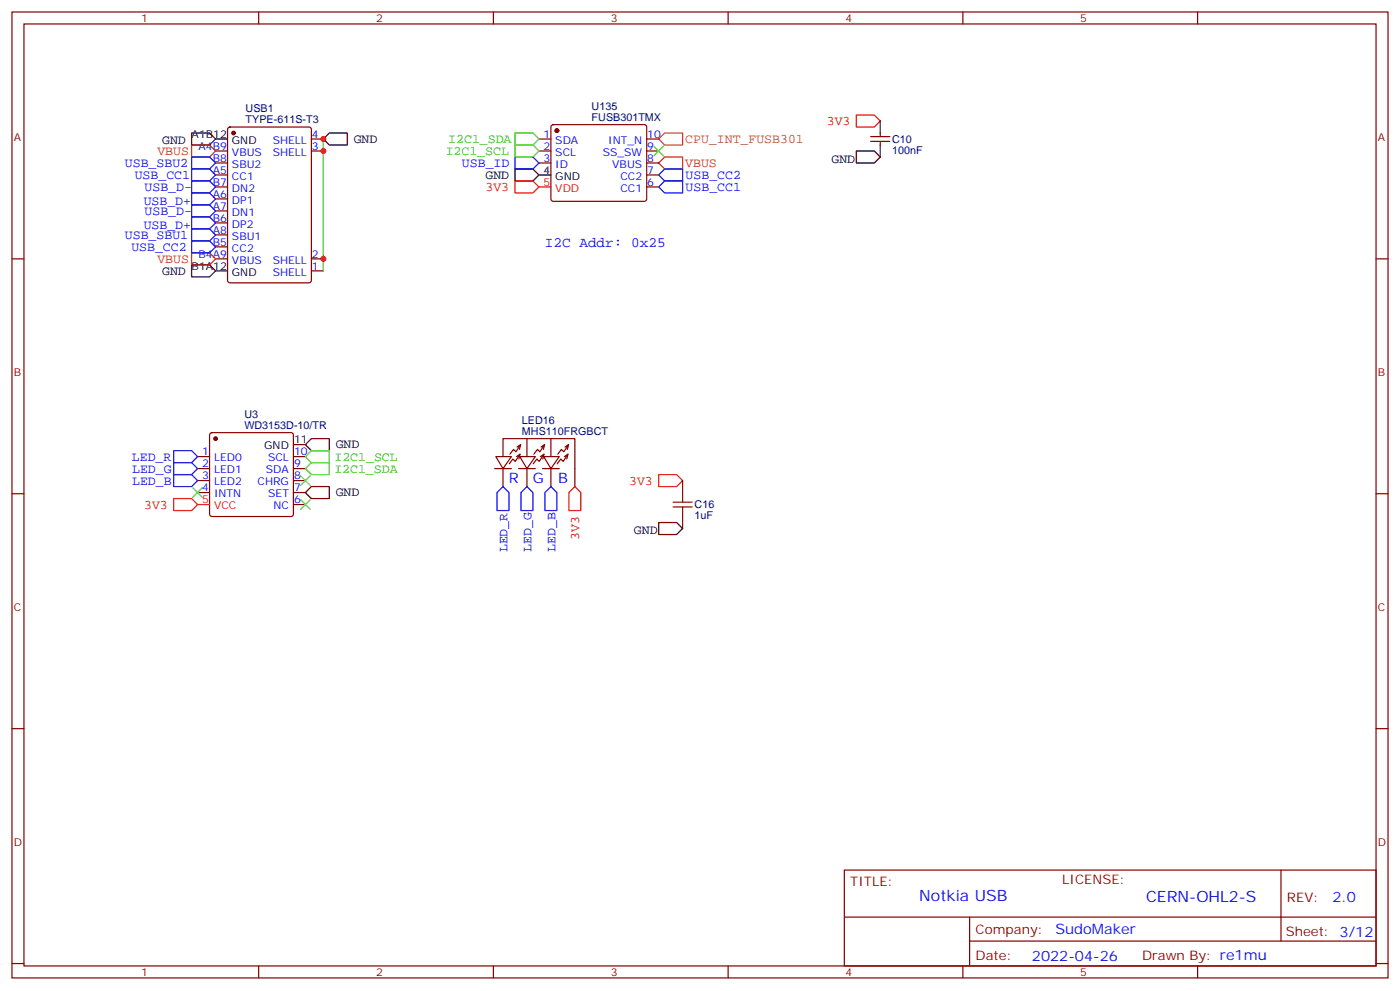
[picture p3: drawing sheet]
<svg xmlns="http://www.w3.org/2000/svg" width="412mm" height="292mm" viewBox="0 0 412 292" stroke-linecap="round" stroke-linejoin="round" font-family="sans-serif">
<g fill="none" stroke="#870000" stroke-width=".35">
<path d="M3.5 3.5h405.4v284.4h-405.4zM7.1 7.1h398.2v277.2h-398.2zM76.2 3.5v3.6M145.3 3.5v3.6M214.5 3.5v3.6M283.6 3.5v3.6M352.8 3.5v3.6M67.3 37.6l.4-.2h23.3l.7 .4v44.7l-.4 .7-23.6 .1-.6-.5-.1-44.7zM162.5 36.9l.5-.2h26.8l.5 .2 .2 .5v21.2l-.2 .5-.5 .2h-26.8l-.5-.3-.2-.4v-21.2zM259.3 39.2v1M63.5 44.4h3.5M63.5 48h3.5"/>
<path d="M63.5 55h3.5M63.5 51.5h3.5M63.5 58.6h3.5M91.7 40.9h3.5M91.7 44.4h3.5M158.7 40.9h3.6M158.7 44.4h3.6M158.7 48h3.6M190.5 40.9h3.5M190.5 44.4h3.5M190.5 48h3.5M190.5 55h3.5"/>
<path d="M190.5 51.5h3.5M256.5 41.6h5.6M256.5 40.2h5.6M259.3 41.6v1.1M3.5 76.2h3.6M63.5 76.2h3.5M63.5 62.1h3.5M63.5 65.6h3.5M63.5 69.1h3.5M63.5 72.7h3.5M91.7 76.2h3.5M91.7 79.7h3.5"/>
<path d="M405.3 76.2h3.6M58.2 137.9h3.5M58.2 134.4h3.5M62 127.6l.4-.2h23.3l.5 .2 .2 .5v23.2l-.2 .5-.5 .2h-23.3l-.5-.2-.2-.5v-23.2zM86.4 137.9h3.6M86.4 134.4h3.6M145.7 137.9h4.9M146 134.4h4.6l-2.4 3.5zM148.2 134.4v-5.3h21.1v14.1M148.2 137.9v5.3M152.1 134.4l1.1-.7-1.4 2.1-.7-.7-1.1 1.4M152.3 131.6l1.1-.7-1.4 2.1-.7-.7-1.1 1.4"/>
<path d="M152.8 137.9h4.9M153.1 134.4h4.6l-2.5 3.5zM153.2 133.7l-.4 1.4M153.4 130.9l-.4 1.4M155.2 129.1v5.3M155.2 137.9v5.3M159.2 134.4l1-.7-1.4 2.1-.7-.7-1 1.4M159.4 131.6l1-.7-1.4 2.1-.7-.7-1 1.4M159.8 137.9h4.9M160.2 134.4h4.5l-2.4 3.5zM160.2 133.7l-.3 1.4M160.4 130.9l-.3 1.4"/>
<path d="M162.3 129.1v5.3M162.3 137.9v5.3M166.2 134.4l1.1-.7-1.4 2.1-.7-.7-1.1 1.4M166.4 131.6l1.1-.7-1.4 2.1-.7-.7-1.1 1.4M167.3 133.7l-.3 1.4M167.5 130.9l-.4 1.4M3.5 145.3h3.6M58.2 141.5h3.5M58.2 145h3.5M86.4 141.5h3.6M86.4 145h3.6M86.4 148.5h3.6"/>
<path d="M201.1 141.5v3.5M201.1 152v3.6M405.3 145.3h3.6M3.5 214.5h3.6M405.3 214.5h3.6M248.7 256.1h156.6v28.2h-156.6zM377.3 256.1v20.9M248.7 270h156.5M285.6 277h119.6M285.6 270v14.1M3.5 283.6h3.6M76.2 284.3v3.6"/>
<path d="M145.3 284.3v3.6M214.5 284.3v3.6M283.6 284.3v3.6M352.8 284.3v3.6M405.3 283.6h3.6"/>
</g>
<g fill="none" stroke="#000" stroke-width=".35">
<path d="M56.4 39.2h5.3l1.8 1.7-1.8 1.8h-5.3zM259.3 35.6v3.6M63.5 40.9h3.5M95.2 40.9l1.8-1.7h5.3v3.5h-5.3zM151.7 49.7h5.3l1.7 1.8-1.7 1.8h-5.3zM158.7 51.5h3.6M252.2 44.4h5.3l1.8 1.8-1.8 1.8h-5.3zM259.3 42.7v3.5M56.4 78h5.3l1.8 1.7-1.8 1.8h-5.3zM63.5 79.7h3.5M86.4 130.9h3.6M90 130.9l1.7-1.8h5.3v3.5h-5.3z"/>
<path d="M90 145l1.7-1.8h5.3v3.6h-5.3zM194 153.8h5.3l1.8 1.8-1.8 1.7h-5.3z"/>
</g>
<path d="M56.4 42.7h5.3l1.8 1.7-1.8 1.8h-5.3zM194 48l1.8-1.8h5.3v3.5h-5.3zM56.4 74.4h5.3l1.8 1.8-1.8 1.8h-5.3z" fill="none" stroke="#c30" stroke-width=".35"/>
<g fill="none" stroke="#00f" stroke-width=".35">
<path d="M56.4 56.8h5.3l1.8 1.8-1.8 1.7h-5.3zM56.4 53.3h5.3l1.8 1.7-1.8 1.8h-5.3zM56.4 49.7h5.3l1.8 1.8-1.8 1.8h-5.3zM56.4 46.2h5.3l1.8 1.8-1.8 1.7h-5.3zM151.7 46.2h5.3l1.7 1.8-1.7 1.7h-5.3zM194 51.5l1.8-1.8h5.3v3.6h-5.3zM194 55l1.8-1.7h5.3v3.5h-5.3zM56.4 67.4h5.3l1.8 1.7-1.8 1.8h-5.3zM56.4 63.9h5.3l1.8 1.7-1.8 1.8h-5.3zM56.4 60.3h5.3l1.8 1.8-1.8 1.8h-5.3zM56.4 70.9h5.3l1.8 1.8-1.8 1.7h-5.3zM51.2 132.6h5.2l1.8 1.8-1.8 1.8h-5.2z"/>
<path d="M51.2 136.2h5.2l1.8 1.7-1.8 1.8h-5.2zM51.2 139.7h5.2l1.8 1.8-1.8 1.7h-5.2zM148.2 143.2l1.7 1.8v5.3h-3.5v-5.3zM155.2 143.2l1.8 1.8v5.3h-3.5v-5.3zM162.3 143.2l1.7 1.8v5.3h-3.5v-5.3z"/>
</g>
<g fill="#870000" stroke="#870000" stroke-width=".35">
<circle cx="164" cy="38.5" r=".53"/>
<circle cx="68.8" cy="39.2" r=".53"/>
<circle cx="63.5" cy="129.1" r=".53"/>
</g>
<path d="M252.2 33.9h5.3l1.8 1.7-1.8 1.8h-5.3zM151.7 53.3h5.3l1.7 1.7-1.7 1.8h-5.3zM158.7 55h3.6M194 139.7h5.3l1.8 1.8-1.8 1.7h-5.3zM51.2 146.8h5.2l1.8 1.7-1.8 1.8h-5.2zM58.2 148.5h3.5M169.3 143.2l1.8 1.8v5.3h-3.5v-5.3z" fill="none" stroke="#f00" stroke-width=".35"/>
<path d="M192.6 43l2.8 2.9M195.4 43l-2.8 2.9M56.8 143.6l2.8 2.8M59.6 143.6l-2.8 2.8M88.5 147.1l2.9 2.8M88.5 140.1l2.9 2.8M91.4 147.1l-2.9 2.8M91.4 140.1l-2.9 2.8" fill="none" stroke="#3c3" stroke-width=".35"/>
<path d="M195.8 39.2h5.3v3.5h-5.3l-1.8-1.8z" fill="none" stroke="#c60" stroke-width=".35"/>
<path d="M95.2 40.9v38.8" fill="none" stroke="#008700" stroke-width=".35"/>
<path d="M151.7 39.2h5.3l1.7 1.7-1.7 1.8h-5.3zM151.7 42.7h5.3l1.7 1.7-1.7 1.8h-5.3zM90 134.4l1.7-1.8h5.3v3.6h-5.3zM91.7 136.2h5.3v3.5h-5.3l-1.7-1.8z" fill="none" stroke="#3c0" stroke-width=".35"/>
<path d="M198.3 147.8h5.6M198.3 149.2h5.6M201.1 145v2.8M201.1 149.2v2.8" fill="none" stroke="#a10000" stroke-width=".35"/>
<g fill="#c00">
<circle cx="95.3" cy="40.9" r=".88"/>
<circle cx="95.3" cy="76.2" r=".88"/>
<circle cx="95.3" cy="44.4" r=".88"/>
</g>
<g font-size="4.6" fill="#00f">
<text x="270.8" y="265.1">Notkia USB</text>
<text x="337.6" y="265.6">CERN-OHL2-S</text>
</g>
<g font-size="4.2" fill="#00f">
<text x="160.5" y="72.7">I2C Addr: 0x25</text>
<text x="149.9" y="142.2">R</text>
<text x="157" y="142.2">G</text>
<text x="164.4" y="142.2">B</text>
<text x="392.5" y="265.4">2.0</text>
<text x="310.9" y="274.9">SudoMaker</text>
<text x="304" y="282.7">2022-04-26</text>
</g>
<g font-size="3.9" fill="#f00">
<text x="243.5" y="36.9">3V3</text>
<text x="143" y="56.3">3V3</text>
<text x="185.3" y="142.7">3V3</text>
<text x="42.5" y="149.8">3V3</text>
<text x="170.6" y="159" transform="rotate(-90 170.6 159)">3V3</text>
</g>
<g font-size="3.9" fill="#c30">
<text x="46.4" y="45.8">VBUS</text>
<text x="201.8" y="49.2">VBUS</text>
<text x="46.4" y="77.5">VBUS</text>
</g>
<g font-size="3.9">
<text x="47.8" y="42.2">GND</text>
<text x="104.2" y="42">GND</text>
<text x="244.9" y="47.9">GND</text>
<text x="143" y="52.7">GND</text>
<text x="47.8" y="81">GND</text>
<text x="98.9" y="132">GND</text>
<text x="98.9" y="146.1">GND</text>
<text x="186.7" y="157.3">GND</text>
</g>
<g font-size="3.9" fill="#3c0">
<text x="131.3" y="45.6">I2C1_SCL</text>
<text x="132.1" y="42.2">I2C1_SDA</text>
<text x="98.5" y="135.7">I2C1_SCL</text>
<text x="98.5" y="139.2">I2C1_SDA</text>
</g>
<text font-size="3.9" fill="#c60" x="201.9" y="42.1">CPU_INT_FUSB301</text>
<g font-size="3.9" fill="#00f">
<text x="36.8" y="49.2">USB_SBU2</text>
<text x="39.7" y="52.7">USB_CC1</text>
<text x="136.1" y="49.1">USB_ID</text>
<text x="202" y="52.7">USB_CC2</text>
<text x="42.6" y="56.3">USB_D-</text>
<text x="202" y="56.2">USB_CC1</text>
<text x="42.3" y="60.3">USB_D+</text>
<text x="42.6" y="63.3">USB_D-</text>
<text x="36.8" y="70.3">USB_SBU1</text>
<text x="42.3" y="67.4">USB_D+</text>
<text x="38.7" y="73.8">USB_CC2</text>
<text x="38.9" y="135.7">LED_R</text>
<text x="38.9" y="139.2">LED_G</text>
<text x="38.9" y="142.8">LED_B</text>
<text x="149.5" y="162.6" transform="rotate(-90 149.5 162.6)">LED_R</text>
<text x="156.5" y="162.5" transform="rotate(-90 156.5 162.5)">LED_G</text>
<text x="163.6" y="162.5" transform="rotate(-90 163.6 162.5)">LED_B</text>
</g>
<g font-size="3.9" fill="#800">
<text x="250.5" y="260.7">TITLE:</text>
<text x="379.1" y="265.4">REV:</text>
<text x="287.4" y="274.9">Company:</text>
<text x="378.7" y="275.5">Sheet: 3/12</text>
<text x="287.4" y="282.6">Date:</text>
<text x="336.4" y="282.7">Drawn By: re1mu</text>
</g>
<text font-size="3.9" fill="#900" x="312.9" y="260.4">LICENSE:</text>
<g font-size="3.2" fill="#800">
<text x="41.6" y="6.5">1</text>
<text x="110.8" y="6.5">2</text>
<text x="179.9" y="6.5">3</text>
<text x="249.1" y="6.5">4</text>
<text x="318.2" y="6.5">5</text>
<text x="4.1" y="41.6">A</text>
<text x="405.9" y="41.6">A</text>
<text x="4.1" y="110.8">B</text>
<text x="405.9" y="110.8">B</text>
<text x="4.1" y="179.9">C</text>
<text x="405.9" y="179.9">C</text>
<text x="4.1" y="249.1">D</text>
<text x="405.9" y="249.1">D</text>
<text x="41.6" y="287.3">1</text>
<text x="110.8" y="287.3">2</text>
<text x="179.9" y="287.3">3</text>
<text x="249.1" y="287.3">4</text>
<text x="318.2" y="287.3">5</text>
</g>
<g font-size="3.2" fill="#000080">
<text x="72.4" y="33">USB1</text>
<text x="174.3" y="35.6">FUSB301TMX</text>
<text x="174.3" y="32.4">U135</text>
<text x="72.4" y="36.3">TYPE-611S-T3</text>
<text x="262.8" y="41.9">C10</text>
<text x="262.8" y="45.2">100nF</text>
<text x="72" y="123">U3</text>
<text x="153.8" y="124.8">LED16</text>
<text x="72" y="126.3">WD3153D-10/TR</text>
<text x="153.8" y="128.1">MHS110FRGBCT</text>
<text x="204.6" y="149.6">C16</text>
<text x="204.6" y="152.8">1uF</text>
</g>
<g font-size="3.2">
<text x="56.5" y="40.6">A1B12</text>
<text x="68.3" y="42.3">GND</text>
<text x="160.1" y="51.2">4</text>
<text x="163.6" y="52.9">GND</text>
<text x="56.5" y="79.4">B1A12</text>
<text x="68.3" y="81.1">GND</text>
<text x="86.6" y="130.5">11</text>
<text x="77.8" y="132.3">GND</text>
</g>
<g font-size="3.2" fill="#00f">
<text x="91.9" y="40.6">4</text>
<text x="160.1" y="40.6">1</text>
<text x="190.7" y="40.6">10</text>
<text x="58.5" y="44.1">A4B9</text>
<text x="62.7" y="47.6">B8</text>
<text x="68.3" y="45.9">VBUS</text>
<text x="80.3" y="45.9">SHELL</text>
<text x="80.3" y="42.3">SHELL</text>
<text x="91.9" y="44.1">3</text>
<text x="160.1" y="44.1">2</text>
<text x="160.1" y="47.6">3</text>
<text x="163.6" y="42.3">SDA</text>
<text x="163.6" y="45.9">SCL</text>
<text x="177.5" y="45.9">SS_SW</text>
<text x="179.1" y="42.3">INT_N</text>
<text x="190.7" y="47.6">8</text>
<text x="190.7" y="44.1">9</text>
<text x="62.7" y="51.2">A5</text>
<text x="68.3" y="49.4">SBU2</text>
<text x="68.3" y="52.9">CC1</text>
<text x="163.6" y="49.4">ID</text>
<text x="180.4" y="49.4">VBUS</text>
<text x="182.7" y="52.9">CC2</text>
<text x="190.7" y="51.2">7</text>
<text x="62.7" y="54.7">B7</text>
<text x="62.7" y="58.2">A6</text>
<text x="68.3" y="56.4">DN2</text>
<text x="68.3" y="60">DP1</text>
<text x="182.7" y="56.4">CC1</text>
<text x="190.7" y="54.7">6</text>
<text x="62.7" y="65.3">B6</text>
<text x="62.7" y="61.7">A7</text>
<text x="68.3" y="63.5">DN1</text>
<text x="62.7" y="68.8">A8</text>
<text x="68.3" y="67">DP2</text>
<text x="68.3" y="70.6">SBU1</text>
<text x="58.5" y="75.8">B4A9</text>
<text x="62.7" y="72.3">B5</text>
<text x="68.3" y="74.1">CC2</text>
<text x="68.3" y="77.6">VBUS</text>
<text x="80.3" y="77.6">SHELL</text>
<text x="91.9" y="75.8">2</text>
<text x="80.3" y="81.1">SHELL</text>
<text x="91.9" y="79.4">1</text>
<text x="59.5" y="134.1">1</text>
<text x="59.5" y="137.6">2</text>
<text x="63" y="135.8">LED0</text>
<text x="79" y="135.8">SCL</text>
<text x="86.6" y="137.6">9</text>
<text x="86.6" y="134.1">10</text>
<text x="59.5" y="141.1">3</text>
<text x="63" y="139.3">LED1</text>
<text x="63" y="142.9">LED2</text>
<text x="75.9" y="142.9">CHRG</text>
<text x="78.3" y="139.3">SDA</text>
<text x="86.6" y="141.1">8</text>
<text x="59.5" y="144.6">4</text>
<text x="63" y="146.4">INTN</text>
<text x="79" y="146.4">SET</text>
<text x="80.5" y="149.9">NC</text>
<text x="86.6" y="148.2">6</text>
<text x="86.6" y="144.6">7</text>
</g>
<g font-size="3.2" fill="#f00">
<text x="160.1" y="54.7">5</text>
<text x="163.6" y="56.4">VDD</text>
<text x="59.5" y="148.2">5</text>
<text x="63" y="149.9">VCC</text>
</g>
</svg>
